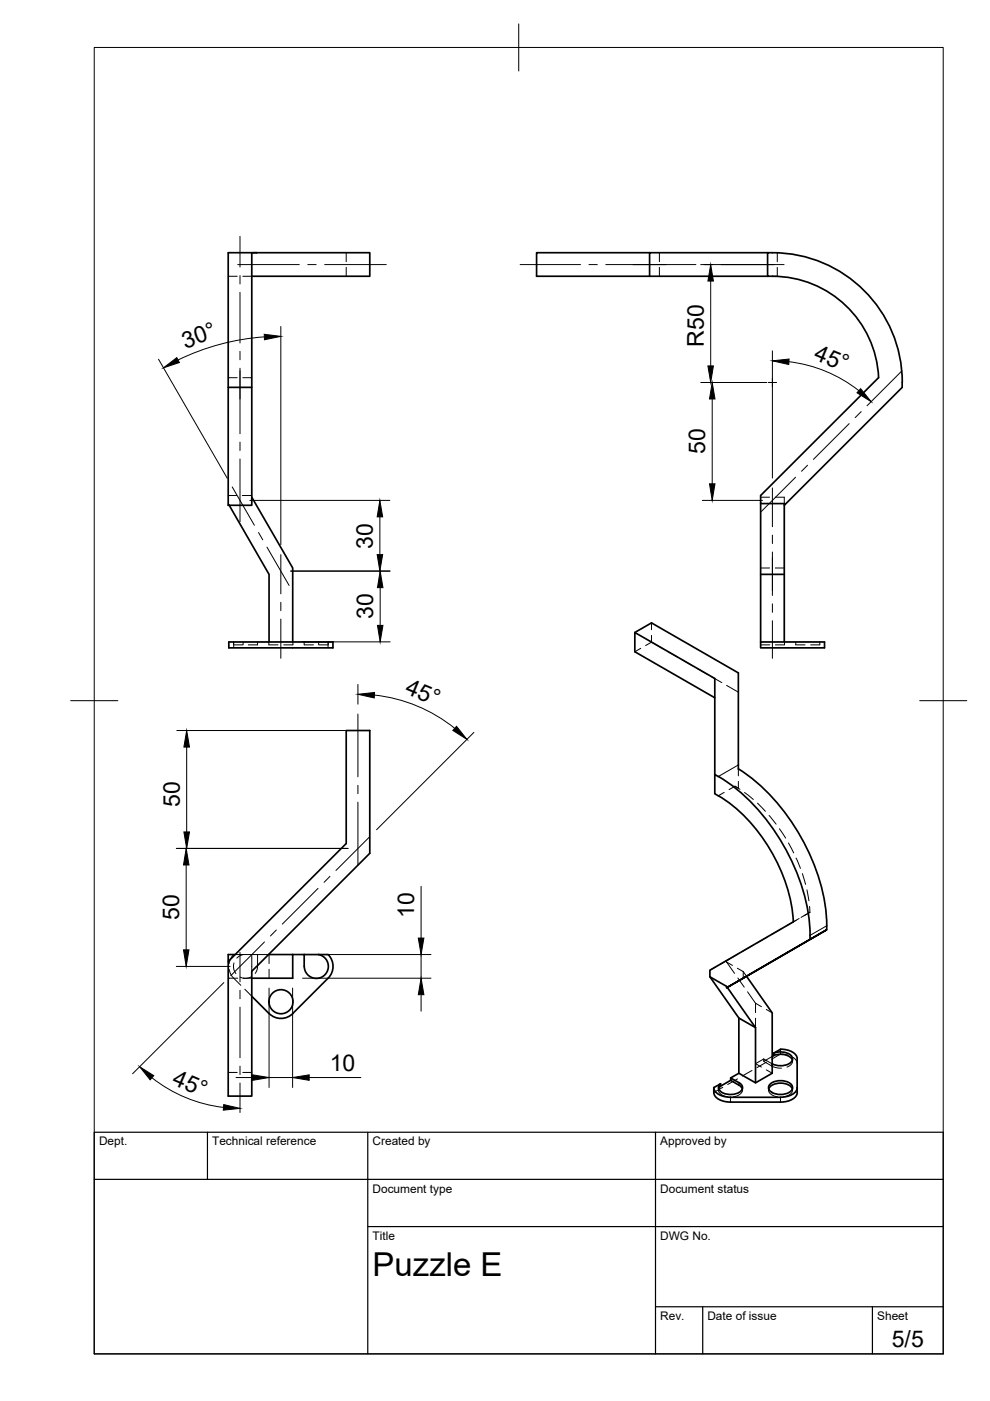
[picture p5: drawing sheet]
<svg xmlns="http://www.w3.org/2000/svg" width="210mm" height="297mm" viewBox="0 0 210 297" stroke-linecap="round" stroke-linejoin="round" font-family="sans-serif">
<!-- layer: Hidden -->
<g fill="none" stroke="#000" stroke-width=".21">
<path d="M48.4 58.6h1.9M51.5 58.6h1.9M73.4 53.6v1.9M73.4 56.7v1.9M139.8 53.6v1.9M139.8 56.7v1.9M164.8 56.7v1.9h-1M164.8 53.6v1.9M48.4 80.1h1.9M51.5 80.1h1.9M48.4 106.8l.2 .3M48.4 105.1h1.8"/>
<path d="M51.4 105.1h2M161.3 105.4h1.9M164.4 105.4h1.9v1.4M49.5 136.1v.6h2M49.6 136.1v1.3M51.5 136.1v.6M54.6 136.1v.6h-2M57 136.1v.6h1.9M62.1 136.1v.6h-1.9M64.5 136.1v.6h2M67.6 136.1v.6M69.6 136.1v1.3"/>
<path d="M69.6 136.1v.6h-2M135.8 137.5l-1.2 .7M136.9 136.9l1.2-.7 2.5 1.4M138.1 132.1v1.4M138.1 134.7v1.5M141.7 138.2l2 1.2M144.8 140l2 1.2M161.3 136.7h1.9M161.3 120.4h1.9M164.4 120.4h1.9M166.3 136.1v.6h-1.9M168.7 136.1v.6h2"/>
<path d="M173.8 136.1v.6h-1.9M147.9 141.8l2 1.1M151 143.5l2 1.2M154.1 145.3l2.4 1.5M156.5 165.7v1.4l-.7-.4 1.1 .7M156.5 163.1v1.4M157.9 168l1.8 1.5M160.6 170.3l1.7 1.7M163.1 172.9l1.4 1.8M165.2 175.7l1.4 2M167.2 178.7l1.1 2.1M162.6 198.7l-2 1.2"/>
<path d="M165.7 196.9l-2 1.2M168.8 181.9l.9 2.2M168.8 195.1l-2 1.2M169.4 194.7l-1.2 .8M170.1 185.2l.7 2.3M171.1 188.7l.4 2.3M171.6 192.2l.1 1.2-1.9 1.1M48.4 207.4h2M48.6 205.5l.1 .6a6.3 6.3 0 0 0 2.4 2.8M49.6 202.4l-.7 .8-.3 1.1M49.6 204.2a2.42 2.42 0 0 0 .4 2.2M49.8 202.4h7.1"/>
<path d="M51.5 202.4l-.8 .3-.5 .4M51.6 207.4h1.8M51.9 209.7l1.5 1.5M53.2 207.1a2.44 2.44 0 0 1-2.3 .1M53.4 202.4v3.5M54.6 202.4v2.9l-.5 1.1M57 202.4v1.9M57 205.5v1.9M151.7 205l-1.2 .7M154.1 204v-.3l-1.4 .7M154.1 209.1l.1 .2M154.1 204l1.6 2.4"/>
<path d="M154.1 204l1.2 .7M156.3 205.3l1.3 .7M156.4 207.4l1.4 1.9M156.4 202.3l-2.3 1.4M157.6 206v1.4M157.6 206l.7 1M158.5 210.3l1.7 2.4M159.5 200.5l-2 1.2M160.2 212.7v2M160.2 215.9v2M160.2 212.7l1.2 .7M162.5 214l1.2 .7"/>
<path d="M48.4 227.4h1.9M51.5 227.4h1.9M152.3 230.6v.5M152.4 230.9a1.7 1.7 0 0 0 1.9 1.6M153.2 230.5l-1.9 1.1M156.4 228.8l-2.1 1.1M157.4 230.9a1.7 1.7 0 0 1-1.9 1.6M157.4 230.6v.5M159.4 227l-2 1.1M161.9 224.5v.5a6.3 6.3 0 0 0 3 1.4l.8 .1M161.9 224.5l1.8 1.1M161.9 224.5l-1.7 1 1.2 .7"/>
<path d="M162.5 226.8l1.2 .7M162.5 225.2l-2 1.2M162.9 230.6v.5M163 230.9a1.67 1.67 0 0 0 1.9 1.6M163.7 224l-1.8 1M165.5 223.5l1.6 .2M165.5 222.5v1M165.5 223.5l-1.9 1.1M168 224.8a1.29 1.29 0 0 1-1.1 1.4M168 230.9a1.66 1.66 0 0 1-1.9 1.6M168 224.5v.5M168 230.6v.5"/>
<path d="M168.2 224.2l.7 .7 .1 .6"/>
</g>
<!-- layer: Visible -->
<g fill="none" stroke="#000" stroke-width=".36">
<path d="M54.4 53.6h24v5h-25M54.4 53.6h-6v28.5M54.4 53.6l-1 .1v28.4M137.7 53.6h-23.9v5h49M162.8 53.6a27.5 27.5 0 0 1 28.5 28.5l-25 25v-.3h-5v-1.7l25-25a22.6 22.6 0 0 0-23.5-21.5zM162.8 53.6h-25.1v5M48.4 82.1h5v25h-5zM48.6 107.1l8.4 14.7v14.3M53.4 105.4l8.7 15v15.7M161.3 106.8v29.3M166.3 107.1v29M48.5 136.1h22.1v1.3h-22.1z"/>
<path d="M134.6 134.1l3.5-2 18.4 10.6v20.4M161.3 136.1h13.5v1.3h-13.5zM161.3 121.8h5M151.6 147.9l-17-9.7v-4.1l17 9.8v20.3M156.6 163a43.5 43.5 0 0 1 17.2 23.9 32.6 32.6 0 0 1 1.5 10.2M168.2 195.5l-17.7 10.2v1.4l3.6 2v.3l.1-.1M168.2 195.4a35.7 35.7 0 0 0-14.5-25.8l-2.1-1.3v-4.1a40.1 40.1 0 0 1 16.4 18.7 37.1 37.1 0 0 1 3.7 16.3M49.8 202.4h-1.4v30h5v-26.5l25-25v-26h-5v23.9l-25 25.1M53.4 211.2l3.6 3.7M56.9 202.4h12.7M62.1 202.4v5h-8.7M64.5 202.4v2.5"/>
<path d="M67.6 202.4a2.55 2.55 0 0 1 2 2.8 2.55 2.55 0 0 1-2.7 2.2 2.55 2.55 0 0 1-2.4-2.5M69.6 207.4l-7.5 7.5a3.5 3.5 0 0 1-5 0M69.6 202.4a3.5 3.5 0 0 1 0 5M150.5 207.1l6.2 8.7v11.7M154.2 209.3l21.1-12.2-21.2 12.3M154.2 209.3l6 8.6v11.7M156.7 215.8l3.5 2.1M158.3 207l5.4 7.7v12.8l-3.5 2.1-3.5-2.1-1.8 1M151.3 230.6a2.71 2.71 0 0 0 2.8 2h11.4a3.8 3.8 0 0 0 3.4-1.5l.1-.5M152.8 229.8v.5l2.1-1.2 2 1.1 .5 .7M152.8 229.8l-1.5 .8M152.8 230.3l-.4 .6"/>
<path d="M154.9 229.1v-.6l1.8 1a1.08 1.08 0 0 1 .7 1 1.08 1.08 0 0 1-.6 1.1 3.7 3.7 0 0 1-4.3-.4 .97 .97 0 0 1 .3-1.4M163 230.9a3.2 3.2 0 0 1 4.1-.9l.7 .5 .2 .4M163.3 229.9a3.5 3.5 0 0 1 4.7 .3 1.28 1.28 0 0 1-1.2 1.7 3.4 3.4 0 0 1-3.8-.9v-.8zM163.7 224l.4-.2v-.5l1.4-.9a3.7 3.7 0 0 1 3.4 1.6l.1 7.6a2.66 2.66 0 0 1-2.7 2l-11.4 .1a3.7 3.7 0 0 1-3.5-1.6l-.1-1.5M164.1 223.3a3.2 3.2 0 0 1 3.9 1 1.73 1.73 0 0 1-1.9 1.6 4 4 0 0 1-2.4-.3M164.1 223.8a3.2 3.2 0 0 1 3.9 .9"/>
<circle cx="59.6" cy="212.4" r="2.55"/>
</g>
<!-- layer: Hidden Narrow -->
<path d="M153.5 168l-1.2 .7M155.8 166.7l-1.2 .7M154.6 203.4l-.7 .4M163.7 225.5v.5" fill="none" stroke="#000" stroke-width=".21"/>
<!-- layer: Visible Narrow -->
<path d="M156.5 162.2l-4.2 2.4M175.3 196.3l-3.6 2M154.9 232.6v1.1M156.7 229.6v.5M165.5 232.6v1.1" fill="none" stroke="#000" stroke-width=".21"/>
<!-- layer: BORDER -->
<path d="M20 10.1h180v276.9h-180zM110 5.1v10M15 148.6h10M195 148.6h10" fill="none" stroke="#000" stroke-width=".21"/>
<!-- layer: TITLEBLOCK -->
<path d="M20 240.1h180v46.9h-180zM20 250h180M44 240.1v9.9M78 240.1v46.9M139 240.1v46.9M78 260.1h122M139 277.1h61M149 277.1v9.9M185 277.1v9.9" fill="none" stroke="#000" stroke-width=".25"/>
<!-- layer: Smart Centers -->
<g fill="none" stroke="#000" stroke-width=".21">
<path d="M50.4 56.1h13.1M50.9 50.1v6.5M50.9 58.4v1.8M65.3 56.1h1.7M68.8 56.1h13.1M110.3 56.1h12.8M124.9 56.1h1.7M128.4 56.1h19.2M149.4 56.1h1.7M152.9 56.1h13.3M50.9 62v10.7M50.9 74.5v1.8"/>
<path d="M50.9 78.1v13.9M191.2 78.6l-7.4 7.4M50.9 93.7v1.8M50.9 97.3v13.3M162.9 81.1h1.8M163.8 80.2v1.8M171.2 98.6l-1.3 1.3M180 89.8l-7.5 7.6M182.6 87.3l-1.3 1.2M49.2 103.2l4.7 8.2M54.8 112.9l.9 1.6M56.6 116l4.7 8.1"/>
<path d="M59.5 117.6v8.3M163.8 103.4v8.3M163.8 113.5v1.7M163.8 117v9.2M168.7 101.2l-7.4 7.4M59.5 127.7v1.8M59.5 131.3v8.3M163.8 128v1.8M163.8 131.6v8M75.9 151.4v13.3M75.9 166.5v1.8M75.9 170.1v13.3"/>
<path d="M78.4 177.4l-7.2 7.2M56.1 199.7l-7.2 7.1M58.6 197.2l-1.3 1.2M67.4 188.3l-7.5 7.6M70 185.8l-1.3 1.3M50.9 201.9v6.3M50.9 210v1.8M50.9 213.5v10.7M50.9 226v1.8M50.9 229.6v6.3"/>
</g>
<!-- layer: FD_Dimensions -->
<g fill="none" stroke="#000" stroke-width=".21">
<path d="M148.6 56.1h15.5M150.7 59.6v18M33.6 76.2l14.6 25.2M56.1 71.4a49.8 49.8 0 0 0-18.3 4.9M59.5 69.2v46.3M163.8 74.4v27M167.3 76.7a29.6 29.6 0 0 1 14.8 6.1M148.6 81.1h14M151 84.6v18M53 106.1h29.7M80.5 109.6v8M148.9 106.1h12.8"/>
<path d="M61.6 121.1h21.1M64.2 136.1h18.5M80.6 124.6v8M37.5 154.9h38.8M39.6 158.4v18M75.9 145.1v4.2M79.4 147.4a32.7 32.7 0 0 1 17 7M100.5 155.3l-20.7 20.6M37.4 179.9h36.4M39.5 183.4v18M89.3 187.9v11M37.4 204.9h11.4"/>
<path d="M47.5 208.3l-19.4 19.4M57 209.5v21.1M62 209.5v21.1M64.2 207.4h27.2M64.2 202.4h27.2M89.3 202.4v5M89.3 210.9v3.5M32.2 228.5a30.1 30.1 0 0 0 15.2 6.3M50 228.5h3.6M57 228.5h5M65.6 228.5h10.9"/>
</g>
<g fill="#000" stroke="#000" stroke-width=".21">
<path d="M150.7 56.1l.6 3.5h-1.2zM34.7 78l2.8-2.2 .5 1.1zM56 70.9l3.5 .4-3.4 .7zM150.1 77.6h1.2l-.6 3.5zM163.8 76.5l3.5-.4-.1 1.2zM151 81.1l.6 3.5h-1.2zM182.5 82.4l2.2 2.8-3-1.9zM80.5 106.1l.6 3.5h-1.1zM80 117.6h1.1l-.6 3.5zM150.4 102.6h1.2l-.6 3.5zM80.6 121.1l.6 3.5h-1.2zM80 132.6h1.2l-.6 3.5z"/>
<path d="M39.6 154.9l.6 3.5h-1.2zM75.9 147.2l3.5-.4v1.2zM96.8 154l2.2 2.8-3-1.9zM39 176.4h1.2l-.6 3.5zM39.5 179.9l.6 3.5h-1.2zM88.7 198.9h1.2l-.6 3.5zM38.9 201.4h1.2l-.6 3.5zM89.3 207.4l.6 3.5h-1.2zM29.6 226.2l3 1.9-.8 .8zM47.4 234.2l3.5 .8-3.6 .4zM53.6 227.9l3.4 .6-3.4 .6zM62 228.5l3.6-.6v1.2z"/>
</g>
<text font-size="7" x="79" y="270.6">Puzzle E</text>
<g font-size="4.9">
<text x="39.2" y="73.9" transform="rotate(-19 39.2 73.9)">30°</text>
<text x="149.2" y="73.6" transform="rotate(-90 149.2 73.6)">R50</text>
<text x="172.4" y="76" transform="rotate(22 172.4 76)">45°</text>
<text x="149.5" y="96.3" transform="rotate(-90 149.5 96.3)">50</text>
<text x="79.1" y="116.3" transform="rotate(-90 79.1 116.3)">30</text>
<text x="79.1" y="131.3" transform="rotate(-90 79.1 131.3)">30</text>
<text x="85.7" y="147" transform="rotate(23 85.7 147)">45°</text>
<text x="38.1" y="171.1" transform="rotate(-90 38.1 171.1)">50</text>
<text x="38" y="195.1" transform="rotate(-90 38 195.1)">50</text>
<text x="87.8" y="194.5" transform="rotate(-90 87.8 194.5)">10</text>
<text x="69.9" y="227">10</text>
<text x="36.3" y="229.8" transform="rotate(23 36.3 229.8)">45°</text>
<text x="189.1" y="285.7">5/5</text>
</g>
<g font-size="2.5">
<text x="21" y="242.9">Dept.</text>
<text x="45" y="242.9">Technical reference</text>
<text x="79" y="242.9">Created by</text>
<text x="140" y="242.9">Approved by</text>
<text x="79" y="252.8">Document type</text>
<text x="140" y="252.8">Document status</text>
<text x="79" y="262.9">Title</text>
<text x="140" y="262.9">DWG No.</text>
<text x="140" y="279.9">Rev.</text>
<text x="150" y="279.9">Date of issue</text>
<text x="186" y="279.9">Sheet</text>
</g>
</svg>
